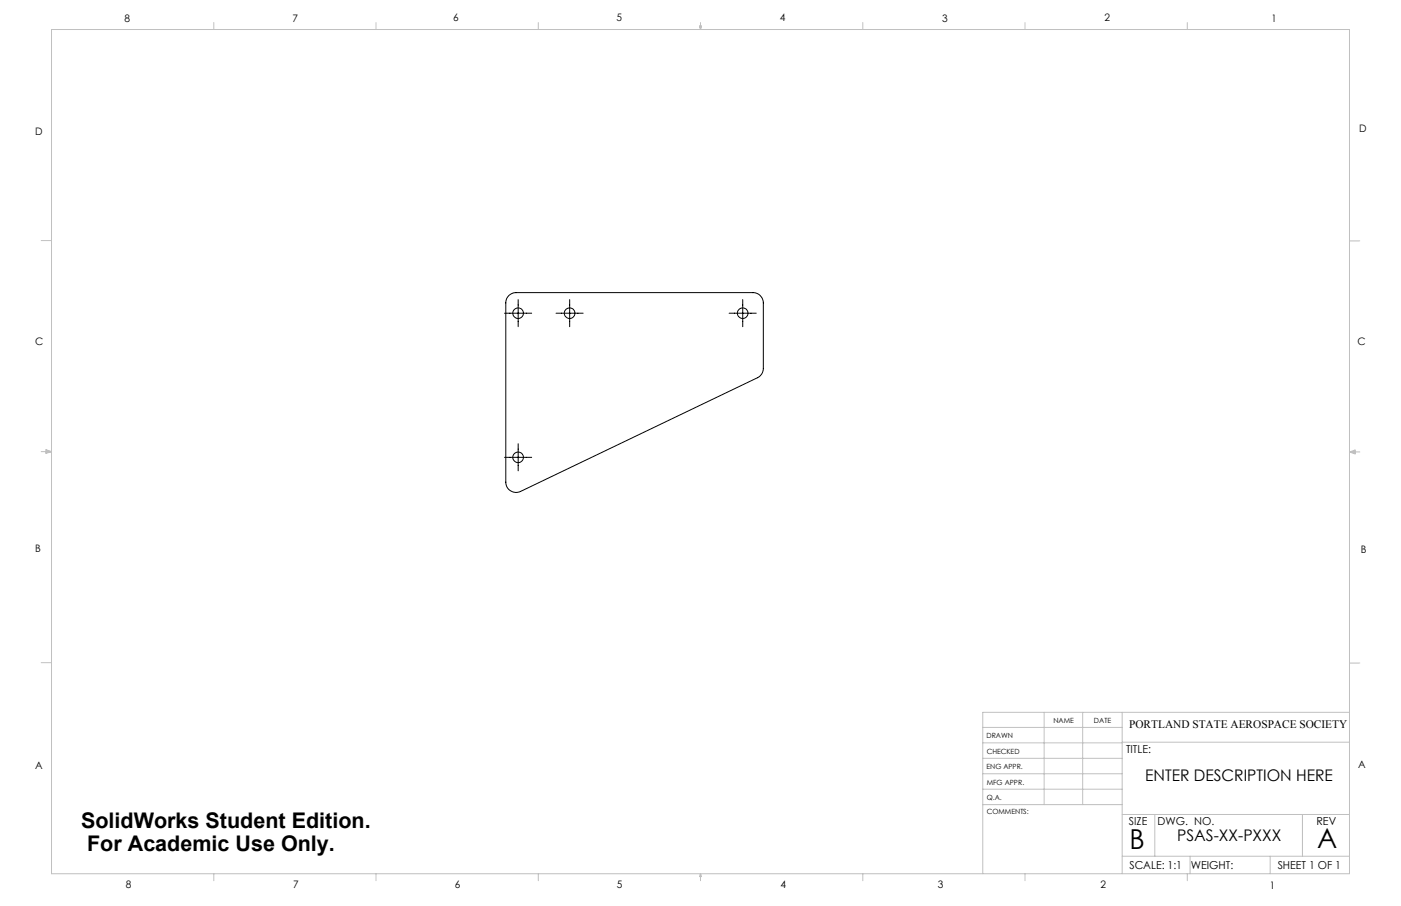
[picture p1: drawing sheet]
<svg xmlns="http://www.w3.org/2000/svg" width="432mm" height="279mm" viewBox="0 0 432 279" stroke-linecap="round" stroke-linejoin="round" font-family="sans-serif">
<g fill="none" stroke="#000" stroke-width=".31">
<path d="M155.5 96.6h8.4M156.8 91.2l1.3-.8 1-.2h73a3.2 3.2 0 0 1 3.2 3.2v20.2a3.2 3.2 0 0 1-1.8 2.9l-73.1 35.1a3.2 3.2 0 0 1-4.5-2.9v-55.3l.3-1.4zM159.7 92.4v8.4M171.4 96.6h8.3M175.6 92.4v8.4M224.7 96.6h8.4M228.9 92.4v8.4M159.7 136.8v8.4M155.5 141h8.4"/>
<circle cx="159.7" cy="96.6" r="1.63"/>
<circle cx="175.6" cy="96.6" r="1.63"/>
<circle cx="228.9" cy="96.6" r="1.63"/>
<circle cx="159.7" cy="141" r="1.63"/>
</g>
<g fill="none" stroke="#c0c0c0" stroke-width=".31">
<path d="M15.9 9.1h400v260.4h-400zM65.9 6.9v2.2M115.9 6.9v2.2M165.9 6.9v2.2M215.6 8h.6l-.3 1.1zM215.7 8l.2 1.1M215.9 6.9v2.2M216 8l-.1 1.1M265.9 6.9v2.2M315.9 6.9v2.2M365.9 6.9v2.2M12.7 74.2h3.2"/>
<path d="M415.9 74.3h3.2M12.7 139.3h3.2M14.2 139.1l1.7 .2M14.2 138.7l1.7 .6-1.7 .5zM15.9 139.3l-1.7 .3M415.9 139.4h3.2M415.9 139.4l1.8-.6v1.2zM415.9 139.4l1.8 .3M417.7 139.2l-1.8 .2M12.7 204.4h3.2M321.8 219.7v28.4M333.7 219.7v28.4"/>
<path d="M345.9 219.7v49.8M415.9 204.5h3.2M415.9 219.7h-113v49.8M302.9 233.9h43M302.9 229.1h43M302.9 224.3h43M302.9 238.6h43M345.9 228.9h70M302.9 248.1h43M302.9 243.4h43M345.9 251.2h70M355.9 251.2v12.9"/>
<path d="M401.4 251.2v12.9M65.9 269.5v2.1M115.9 269.5v2.1M165.9 269.5v2.1M215.9 269.5v2.1M215.9 269.5l.3 .8h-.6zM265.9 269.5v2.1M315.9 269.5v2.1M345.9 264.1h70M365.9 269.5v2.1M366.8 264.1v5.4M391.5 264.1v5.4"/>
</g>
<g font-size="8.5">
<text x="348.1" y="261.8">B</text>
<text x="405.9" y="261.6">A</text>
</g>
<g font-size="6.6">
<text x="25" y="255.3">SolidWorks Student Edition.</text>
<text x="26.8" y="262.5">For Academic Use Only.</text>
</g>
<g font-size="4.9">
<text x="352.9" y="241">ENTER DESCRIPTION HERE</text>
<text x="362.8" y="259.2">PSAS-XX-PXXX</text>
</g>
<text font-size="3.5" x="348" y="224.4">PORTLAND STATE AEROSPACE SOCIETY</text>
<g font-size="3.4">
<text x="347.1" y="232.3">TITLE:</text>
<text x="347.9" y="254.3">SIZE</text>
<text x="356.7" y="254.4">DWG. NO.</text>
<text x="405.7" y="254.5">REV</text>
<text x="348.1" y="267.9">SCALE: 1:1</text>
<text x="367" y="268">WEIGHT:</text>
<text x="393.8" y="267.9">SHEET 1 OF 1</text>
</g>
<g font-size="3.2">
<text x="38.3" y="6.7">8</text>
<text x="90.2" y="6.7">7</text>
<text x="139.7" y="6.5">6</text>
<text x="190" y="6.5">5</text>
<text x="240.4" y="6.5">4</text>
<text x="290.4" y="6.7">3</text>
<text x="340.4" y="6.5">2</text>
<text x="391.9" y="6.7">1</text>
<text x="10.9" y="41.6">D</text>
<text x="418.9" y="40.7">D</text>
<text x="10.9" y="106.3">C</text>
<text x="418.4" y="106.4">C</text>
<text x="10.8" y="170.2">B</text>
<text x="419.4" y="170.6">B</text>
<text x="10.8" y="237.2">A</text>
<text x="418.6" y="236.8">A</text>
<text x="38.8" y="273.8">8</text>
<text x="90.4" y="273.8">7</text>
<text x="140.2" y="273.8">6</text>
<text x="190.1" y="273.9">5</text>
<text x="240.5" y="273.8">4</text>
<text x="289" y="273.9">3</text>
<text x="339.1" y="273.8">2</text>
<text x="391.4" y="274.1">1</text>
</g>
<g font-size="2.2">
<text x="304.1" y="227.7">DRAWN</text>
<text x="324.7" y="222.9">NAME</text>
<text x="337.2" y="222.9">DATE</text>
<text x="304.1" y="232.6">CHECKED</text>
<text x="304" y="237.2">ENG APPR.</text>
<text x="304.2" y="241.9">MFG APPR.</text>
<text x="304.1" y="246.7">Q.A.</text>
<text x="304.1" y="250.9">COMMENTS:</text>
</g>
</svg>
